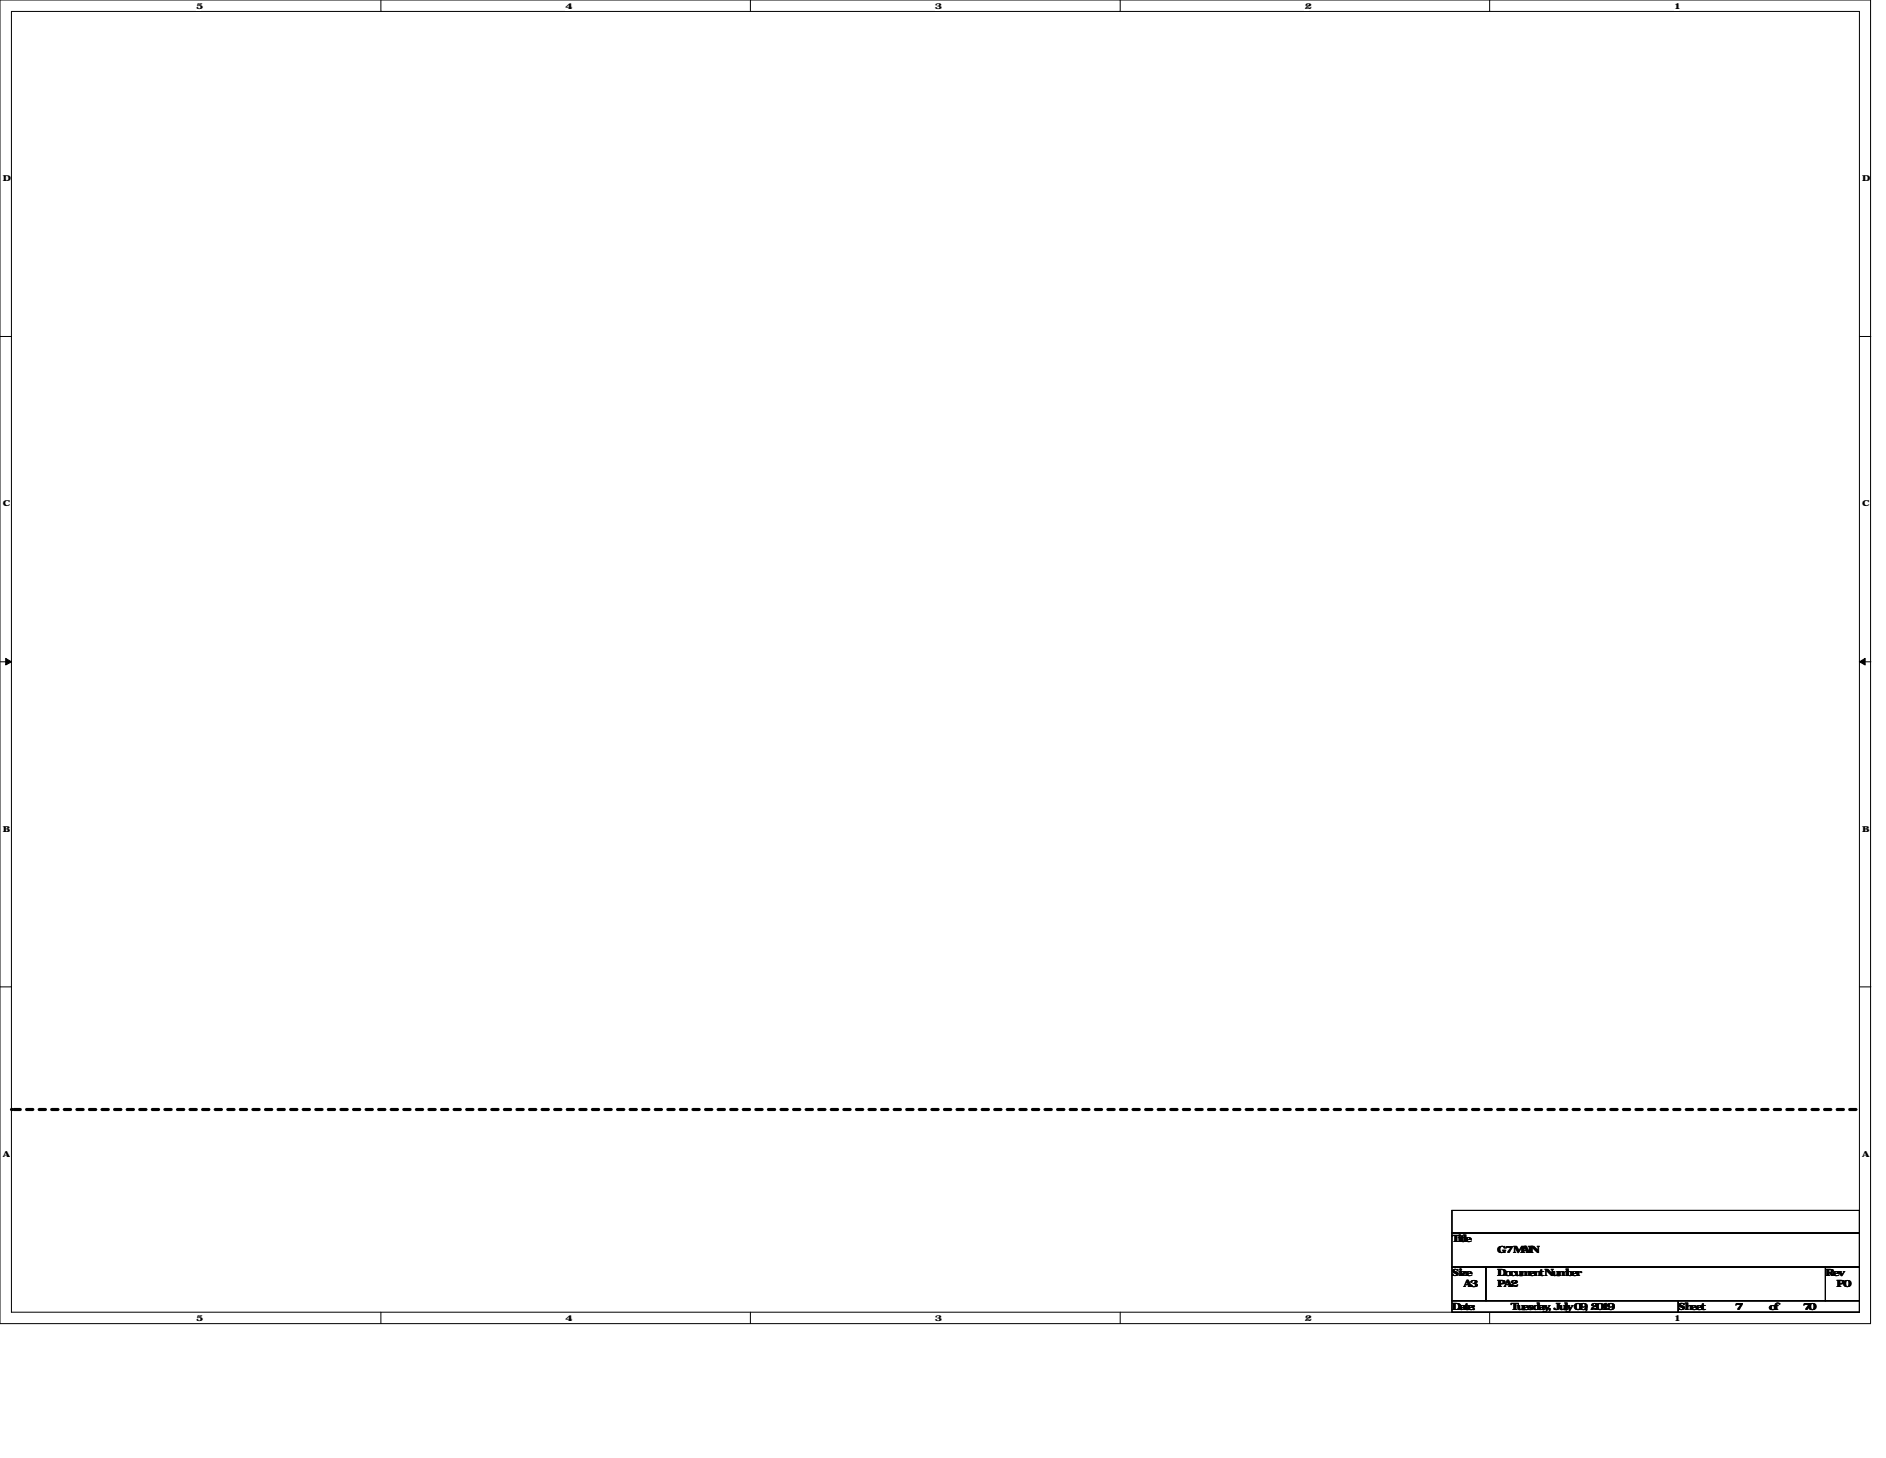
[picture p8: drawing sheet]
<svg xmlns="http://www.w3.org/2000/svg" width="279mm" height="216mm" viewBox="0 0 279 216" stroke-linecap="round" stroke-linejoin="round" font-family="sans-serif">
<path d="M0 0h277.1v196h-277.1zM1.7 1.7h273.8v192.6h-273.8z" fill="none" stroke="#000" stroke-width=".15"/>
<g fill="#fff">
<path d="M29 .2h.7v1.3h-.7z"/>
<path d="M29 194.5h.7v1.3h-.7z"/>
</g>
<path d="M56.4 0v1.7M56.4 194.3v1.7" fill="none" stroke="#000" stroke-width=".15"/>
<g fill="#fff">
<path d="M83.8 .2h.6v1.3h-.6z"/>
<path d="M83.8 194.5h.6v1.3h-.6z"/>
</g>
<path d="M111.2 0v1.7M111.2 194.3v1.7" fill="none" stroke="#000" stroke-width=".15"/>
<g fill="#fff">
<path d="M138.5 .2h.6v1.3h-.6z"/>
<path d="M138.5 194.5h.6v1.3h-.6z"/>
</g>
<path d="M165.9 0v1.7M165.9 194.3v1.7" fill="none" stroke="#000" stroke-width=".15"/>
<g fill="#fff">
<path d="M193.3 .2h.6v1.3h-.6z"/>
<path d="M193.3 194.5h.6v1.3h-.6z"/>
</g>
<path d="M220.7 0v1.7M220.7 194.3v1.7" fill="none" stroke="#000" stroke-width=".15"/>
<g fill="#fff">
<path d="M248 .2h.7v1.3h-.7z"/>
<path d="M248 194.5h.7v1.3h-.7z"/>
<path d="M.4 25.7h.9v1.4h-.9z"/>
<path d="M275.9 25.7h.8v1.4h-.8z"/>
<path d="M.4 73.9h.9v1.3h-.9z"/>
<path d="M275.9 73.9h.8v1.3h-.8z"/>
</g>
<path d="M0 49.8h1.7M275.5 49.8h1.7" fill="none" stroke="#000" stroke-width=".15"/>
<g fill="#fff">
<path d="M.4 122h.8v1.4h-.8z"/>
<path d="M275.9 122h.7v1.4h-.7z"/>
</g>
<path d="M0 98h1.7M275.5 98h1.7" fill="none" stroke="#000" stroke-width=".15"/>
<path d="M.8 97.5l.9 .5-.9 .5zM275.5 98l.8-.5v1z" fill="#000" stroke="#000" stroke-width=".15"/>
<g fill="#fff">
<path d="M.4 170.2h.8v1.3h-.8z"/>
<path d="M275.9 170.2h.7v1.3h-.7z"/>
</g>
<path d="M0 146.1h1.7M275.5 146.1h1.7M215.1 179.2h60.4v3.4h-60.4zM215.1 182.6h60.4v5h-60.4zM215.1 187.6h5v5h-5zM215.1 192.6h33.5v1.7h-33.5zM220.1 187.6h50.3v5h-50.3zM248.6 192.6h26.9v1.7h-26.9zM270.4 187.6h5.1v5h-5.1z" fill="none" stroke="#000" stroke-width=".15"/>
<path d="M275 164.3h-273.3" fill="none" stroke="#000" stroke-width=".47" stroke-dasharray=".9 .9"/>
<circle cx="1.7" cy="164.3" r=".23" fill="#000" stroke-dasharray=".9 .9"/>
<g font-size="1.5">
<text x="215.1" y="183.9">Title</text>
<text x="221.8" y="185.6">G7 MAIN</text>
<text x="215.1" y="189">Size</text>
<text x="216.8" y="190.6">A3</text>
<text x="221.8" y="190.6">PA2</text>
<text x="221.8" y="189">Document Number</text>
<text x="270.4" y="189">Rev</text>
<text x="272.1" y="190.6">P0</text>
<text x="215.1" y="194">Date:</text>
<text x="223.8" y="194">Tuesday, July 09, 2019</text>
<text x="248.6" y="194">Sheet</text>
<text x="257" y="194">7</text>
<text x="262" y="194">of</text>
<text x="267.1" y="194">70</text>
</g>
<g font-size="1.2">
<text x="29" y="1.3">5</text>
<text x="83.8" y="1.3">4</text>
<text x="138.5" y="1.3">3</text>
<text x="193.3" y="1.3">2</text>
<text x="248" y="1.3">1</text>
<text x=".4" y="26.8">D</text>
<text x="275.9" y="26.8">D</text>
<text x=".4" y="75">C</text>
<text x="275.9" y="75">C</text>
<text x=".4" y="123.1">B</text>
<text x="275.9" y="123.1">B</text>
<text x=".4" y="171.3">A</text>
<text x="275.9" y="171.3">A</text>
<text x="29" y="195.6">5</text>
<text x="83.8" y="195.6">4</text>
<text x="138.5" y="195.6">3</text>
<text x="193.3" y="195.6">2</text>
<text x="248" y="195.6">1</text>
</g>
</svg>
